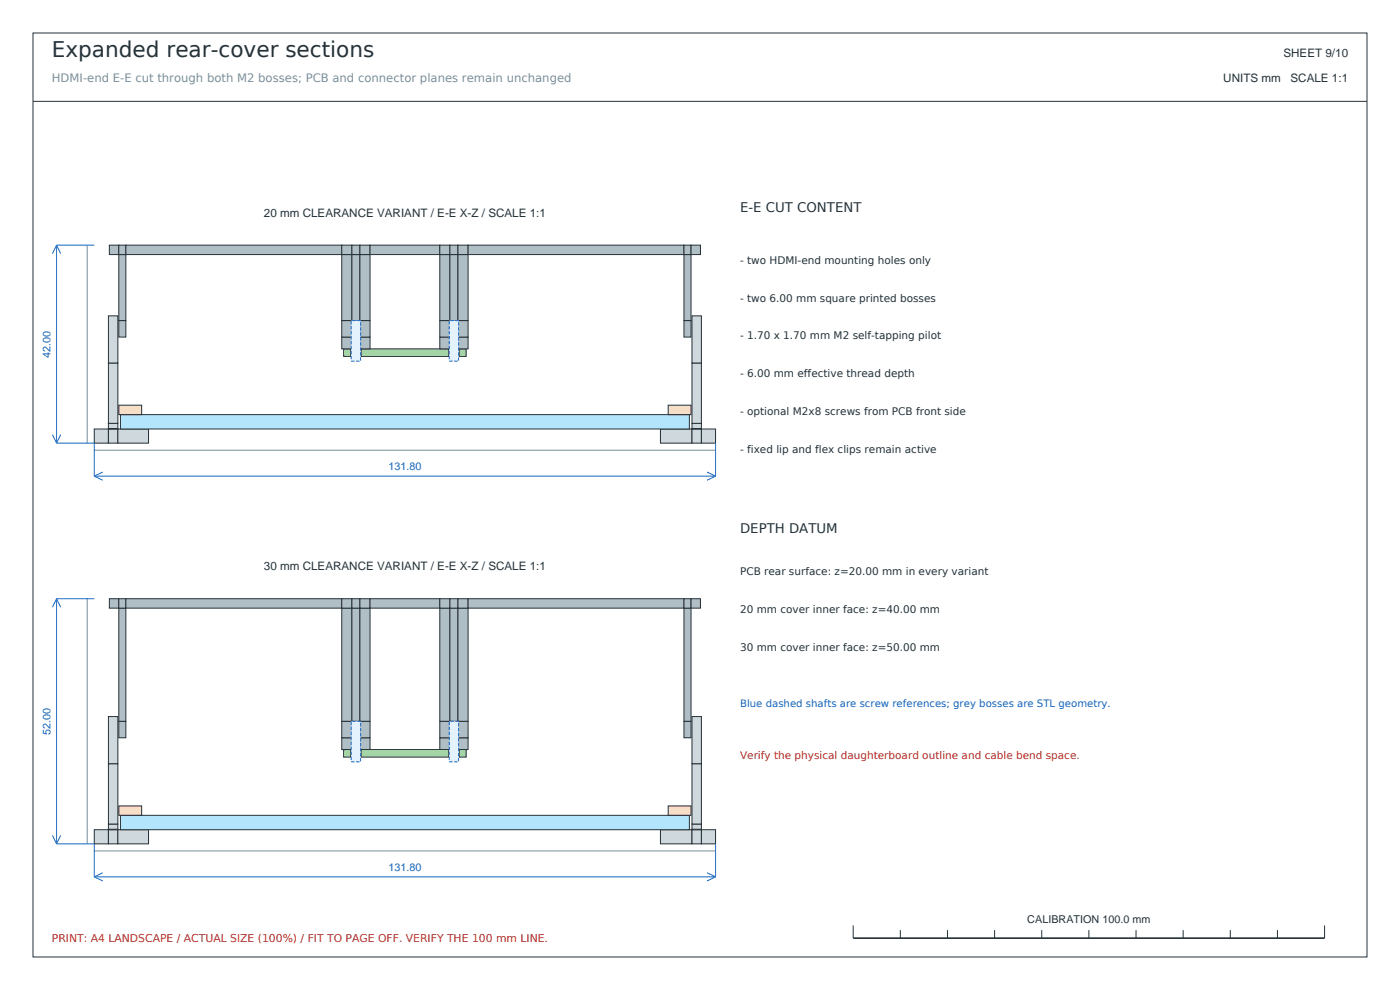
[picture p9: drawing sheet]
<svg xmlns="http://www.w3.org/2000/svg" width="297mm" height="210mm" viewBox="0 0 297 210" stroke-linecap="round" stroke-linejoin="round" font-family="sans-serif">
<g fill="none" stroke="#263238" stroke-width=".21">
<path d="M7 7h283v196h-283zM7 21.5h283M181 196.3v2.7M191 197.3v1.7M201 197.3v1.7M211 197.3v1.7M221 197.3v1.7M231 197.3v1.7M241 197.3v1.7M251 197.3v1.7M261 197.3v1.7M271 197.3v1.7"/>
<path d="M281 196.3v2.7"/>
</g>
<path d="M181 199h100" fill="none" stroke="#263238" stroke-width=".35"/>
<g fill="#cfd8dc" stroke="#263238" stroke-width=".21">
<path d="M20 91h3v3h-3z" fill-rule="evenodd"/>
<path d="M23 91h2v3h-2z" fill-rule="evenodd"/>
<path d="M23 90.9l2 .1z" fill-rule="evenodd"/>
<path d="M23 89.8h2v1.1h-2z" fill-rule="evenodd"/>
<path d="M23 77h2v12.8h-2z" fill-rule="evenodd"/>
<path d="M23 67h2v10h-2z" fill-rule="evenodd"/>
<path d="M25 91h6.5v3h-6.5z" fill-rule="evenodd"/>
<path d="M140.1 91h6.7v3h-6.7z" fill-rule="evenodd"/>
<path d="M146.8 91h2v3h-2z" fill-rule="evenodd"/>
<path d="M146.8 90.9l2 .1z" fill-rule="evenodd"/>
<path d="M146.8 89.8h2v1.1h-2z" fill-rule="evenodd"/>
<path d="M146.8 77h2v12.8h-2z" fill-rule="evenodd"/>
<path d="M146.8 67h2v10h-2z" fill-rule="evenodd"/>
<path d="M148.8 91h3v3h-3z" fill-rule="evenodd"/>
</g>
<path d="M25.6 88h120.6v3h-120.6z" fill-rule="evenodd" fill="#b3e5fc" stroke="#263238" stroke-width=".21"/>
<g fill="#ffe0b2" stroke="#263238" stroke-width=".21">
<path d="M25.2 85.9h4.8v2h-4.8z" fill-rule="evenodd"/>
<path d="M141.7 85.9h4.9v2h-4.9z" fill-rule="evenodd"/>
</g>
<g fill="#a5d6a7" stroke="#263238" stroke-width=".21">
<path d="M72.9 74h1.5v1.6h-1.5z" fill-rule="evenodd"/>
<path d="M76.6 74h18.6v1.6h-18.6z" fill-rule="evenodd"/>
<path d="M97.4 74h1.5v1.6h-1.5z" fill-rule="evenodd"/>
</g>
<g fill="#b0bec5" stroke="#263238" stroke-width=".21">
<path d="M23.2 52h2v2h-2z" fill-rule="evenodd"/>
<path d="M25.2 68h1.5v3.5h-1.5z" fill-rule="evenodd"/>
<path d="M25.2 54h1.5v14h-1.5z" fill-rule="evenodd"/>
<path d="M25.2 52h1.5v2h-1.5z" fill-rule="evenodd"/>
<path d="M26.7 52h45.8v2h-45.8z" fill-rule="evenodd"/>
<path d="M72.5 71.5h2.1v2.5h-2.1z" fill-rule="evenodd"/>
<path d="M72.5 68h2.1v3.5h-2.1z" fill-rule="evenodd"/>
<path d="M72.5 54h2.1v14h-2.1z" fill-rule="evenodd"/>
<path d="M72.5 52h2.1v2h-2.1z" fill-rule="evenodd"/>
<path d="M74.6 54h1.7v14h-1.7z" fill-rule="evenodd"/>
<path d="M74.6 52h1.7v2h-1.7z" fill-rule="evenodd"/>
<path d="M76.4 71.5h2.1v2.5h-2.1z" fill-rule="evenodd"/>
<path d="M76.4 68h2.1v3.5h-2.1z" fill-rule="evenodd"/>
<path d="M76.4 54h2.1v14h-2.1z" fill-rule="evenodd"/>
<path d="M76.4 52h2.1v2h-2.1z" fill-rule="evenodd"/>
<path d="M78.5 52h14.8v2h-14.8z" fill-rule="evenodd"/>
<path d="M93.3 71.5h2.1v2.5h-2.1z" fill-rule="evenodd"/>
<path d="M93.3 68h2.1v3.5h-2.1z" fill-rule="evenodd"/>
<path d="M93.3 54h2.1v14h-2.1z" fill-rule="evenodd"/>
<path d="M93.3 52h2.1v2h-2.1z" fill-rule="evenodd"/>
<path d="M95.4 54h1.7v14h-1.7z" fill-rule="evenodd"/>
<path d="M95.4 52h1.7v2h-1.7z" fill-rule="evenodd"/>
<path d="M97.1 71.5h2.2v2.5h-2.2z" fill-rule="evenodd"/>
<path d="M97.1 68h2.2v3.5h-2.2z" fill-rule="evenodd"/>
<path d="M97.1 54h2.2v14h-2.2z" fill-rule="evenodd"/>
<path d="M97.1 52h2.2v2h-2.2z" fill-rule="evenodd"/>
<path d="M99.3 52h45.8v2h-45.8z" fill-rule="evenodd"/>
<path d="M145.1 68h1.5v3.5h-1.5z" fill-rule="evenodd"/>
<path d="M145.1 54h1.5v14h-1.5z" fill-rule="evenodd"/>
<path d="M145.1 52h1.5v2h-1.5z" fill-rule="evenodd"/>
<path d="M146.6 52h2v2h-2z" fill-rule="evenodd"/>
</g>
<g fill="#e3f2fd" stroke="#1565c0" stroke-width=".21" stroke-dasharray=".7 .4" stroke-linecap="butt">
<path d="M74.5 68h2v8.6h-2z" fill-rule="evenodd"/>
<path d="M95.3 68h2v8.6h-2z" fill-rule="evenodd"/>
</g>
<path d="M18.5 52v42M20 95.5h131.8" fill="none" stroke="#78909c" stroke-width=".21"/>
<g fill="none" stroke="#1565c0" stroke-width=".21">
<path d="M12 52h8M12 52v42M12 52l-.9 1.8M12 52l.9 1.8M11.1 92.2l.9 1.8M12 94h8v7M12.9 92.2l-.9 1.8M151.8 94v7M20 101h131.8M20 101l1.8 .9M21.8 100.1l-1.8 .9M150 100.1l1.8 .9"/>
<path d="M151.8 101l-1.8 .9"/>
</g>
<g fill="#cfd8dc" stroke="#263238" stroke-width=".21">
<path d="M20 176h3v3h-3z" fill-rule="evenodd"/>
<path d="M23 176h2v3h-2z" fill-rule="evenodd"/>
<path d="M23 175.9l2 .1z" fill-rule="evenodd"/>
<path d="M23 174.8h2v1.1h-2z" fill-rule="evenodd"/>
<path d="M23 162h2v12.8h-2z" fill-rule="evenodd"/>
<path d="M23 152h2v10h-2z" fill-rule="evenodd"/>
<path d="M25 176h6.5v3h-6.5z" fill-rule="evenodd"/>
<path d="M140.1 176h6.7v3h-6.7z" fill-rule="evenodd"/>
<path d="M146.8 176h2v3h-2z" fill-rule="evenodd"/>
<path d="M146.8 175.9l2 .1z" fill-rule="evenodd"/>
<path d="M146.8 174.8h2v1.1h-2z" fill-rule="evenodd"/>
<path d="M146.8 162h2v12.8h-2z" fill-rule="evenodd"/>
<path d="M146.8 152h2v10h-2z" fill-rule="evenodd"/>
<path d="M148.8 176h3v3h-3z" fill-rule="evenodd"/>
</g>
<path d="M25.6 172.9h120.6v3.1h-120.6z" fill-rule="evenodd" fill="#b3e5fc" stroke="#263238" stroke-width=".21"/>
<g fill="#ffe0b2" stroke="#263238" stroke-width=".21">
<path d="M25.2 171h4.8v2h-4.8z" fill-rule="evenodd"/>
<path d="M141.7 171h4.9v2h-4.9z" fill-rule="evenodd"/>
</g>
<g fill="#a5d6a7" stroke="#263238" stroke-width=".21">
<path d="M72.9 159h1.5v1.6h-1.5z" fill-rule="evenodd"/>
<path d="M76.6 159h18.6v1.6h-18.6z" fill-rule="evenodd"/>
<path d="M97.4 159h1.5v1.6h-1.5z" fill-rule="evenodd"/>
</g>
<g fill="#b0bec5" stroke="#263238" stroke-width=".21">
<path d="M23.2 127h2v2h-2z" fill-rule="evenodd"/>
<path d="M25.2 153h1.5v3.5h-1.5z" fill-rule="evenodd"/>
<path d="M25.2 129h1.5v24h-1.5z" fill-rule="evenodd"/>
<path d="M25.2 127h1.5v2h-1.5z" fill-rule="evenodd"/>
<path d="M26.7 127h45.8v2h-45.8z" fill-rule="evenodd"/>
<path d="M72.5 156.5h2.1v2.5h-2.1z" fill-rule="evenodd"/>
<path d="M72.5 153h2.1v3.5h-2.1z" fill-rule="evenodd"/>
<path d="M72.5 129h2.1v24h-2.1z" fill-rule="evenodd"/>
<path d="M72.5 127h2.1v2h-2.1z" fill-rule="evenodd"/>
<path d="M74.6 129h1.7v24h-1.7z" fill-rule="evenodd"/>
<path d="M74.6 127h1.7v2h-1.7z" fill-rule="evenodd"/>
<path d="M76.4 156.5h2.1v2.5h-2.1z" fill-rule="evenodd"/>
<path d="M76.4 153h2.1v3.5h-2.1z" fill-rule="evenodd"/>
<path d="M76.4 129h2.1v24h-2.1z" fill-rule="evenodd"/>
<path d="M76.4 127h2.1v2h-2.1z" fill-rule="evenodd"/>
<path d="M78.5 127h14.8v2h-14.8z" fill-rule="evenodd"/>
<path d="M93.3 156.5h2.1v2.5h-2.1z" fill-rule="evenodd"/>
<path d="M93.3 153h2.1v3.5h-2.1z" fill-rule="evenodd"/>
<path d="M93.3 129h2.1v24h-2.1z" fill-rule="evenodd"/>
<path d="M93.3 127h2.1v2h-2.1z" fill-rule="evenodd"/>
<path d="M95.4 129h1.7v24h-1.7z" fill-rule="evenodd"/>
<path d="M95.4 127h1.7v2h-1.7z" fill-rule="evenodd"/>
<path d="M97.1 156.5h2.2v2.5h-2.2z" fill-rule="evenodd"/>
<path d="M97.1 153h2.2v3.5h-2.2z" fill-rule="evenodd"/>
<path d="M97.1 129h2.2v24h-2.2z" fill-rule="evenodd"/>
<path d="M97.1 127h2.2v2h-2.2z" fill-rule="evenodd"/>
<path d="M99.3 127h45.8v2h-45.8z" fill-rule="evenodd"/>
<path d="M145.1 153h1.5v3.5h-1.5z" fill-rule="evenodd"/>
<path d="M145.1 129h1.5v24h-1.5z" fill-rule="evenodd"/>
<path d="M145.1 127h1.5v2h-1.5z" fill-rule="evenodd"/>
<path d="M146.6 127h2v2h-2z" fill-rule="evenodd"/>
</g>
<g fill="#e3f2fd" stroke="#1565c0" stroke-width=".21" stroke-dasharray=".7 .4" stroke-linecap="butt">
<path d="M74.5 153h2v8.6h-2z" fill-rule="evenodd"/>
<path d="M95.3 153h2v8.6h-2z" fill-rule="evenodd"/>
</g>
<path d="M18.5 127v52M20 180.5h131.8" fill="none" stroke="#78909c" stroke-width=".21"/>
<g fill="none" stroke="#1565c0" stroke-width=".21">
<path d="M12 127h8M12 127v52M12 127l-.9 1.8M12 127l.9 1.8M11.1 177.2l.9 1.8M12 179h8v7M12.9 177.2l-.9 1.8M151.8 179v7M20 186h131.8M20 186l1.8 .9M21.8 185.1l-1.8 .9M150 185.1l1.8 .9"/>
<path d="M151.8 186l-1.8 .9"/>
</g>
<text font-size="4.6" fill="#263238" x="11" y="12">Expanded rear-cover sections</text>
<g font-size="2.8" fill="#263238">
<text x="157" y="45">E-E CUT CONTENT</text>
<text x="157" y="113">DEPTH DATUM</text>
</g>
<g font-size="2.5" fill="#263238">
<text x="272.3" y="12">SHEET 9/10</text>
<text x="259.5" y="17.5">UNITS mm</text>
<text x="273.8" y="17.5">SCALE 1:1</text>
<text x="56" y="46">20 mm CLEARANCE VARIANT / E-E X-Z / SCALE 1:1</text>
<text x="56" y="121">30 mm CLEARANCE VARIANT / E-E X-Z / SCALE 1:1</text>
</g>
<text font-size="2.5" fill="#78909c" x="11" y="17.5">HDMI-end E-E cut through both M2 bosses; PCB and connector planes remain unchanged</text>
<g font-size="2.3" fill="#1565c0">
<text x="10.7" y="75.9" transform="rotate(-90 10.7 75.9)">42.00</text>
<text x="82.4" y="99.7">131.80</text>
<text x="10.7" y="155.9" transform="rotate(-90 10.7 155.9)">52.00</text>
<text x="82.4" y="184.7">131.80</text>
</g>
<text font-size="2.3" fill="#263238" x="217.9" y="195.7">CALIBRATION 100.0 mm</text>
<text font-size="2.3" fill="#c62828" x="11" y="199.8">PRINT: A4 LANDSCAPE / ACTUAL SIZE (100%) / FIT TO PAGE OFF. VERIFY THE 100 mm LINE.</text>
<g font-size="2.2" fill="#263238">
<text x="157" y="56">- two HDMI-end mounting holes only</text>
<text x="157" y="64">- two 6.00 mm square printed bosses</text>
<text x="157" y="72">- 1.70 x 1.70 mm M2 self-tapping pilot</text>
<text x="157" y="80">- 6.00 mm effective thread depth</text>
<text x="157" y="88">- optional M2x8 screws from PCB front side</text>
<text x="157" y="96">- fixed lip and flex clips remain active</text>
<text x="157" y="122">PCB rear surface: z=20.00 mm in every variant</text>
<text x="157" y="130">20 mm cover inner face: z=40.00 mm</text>
<text x="157" y="138">30 mm cover inner face: z=50.00 mm</text>
</g>
<text font-size="2.2" fill="#1565c0" x="157" y="150">Blue dashed shafts are screw references; grey bosses are STL geometry.</text>
<text font-size="2.2" fill="#c62828" x="157" y="161">Verify the physical daughterboard outline and cable bend space.</text>
</svg>
